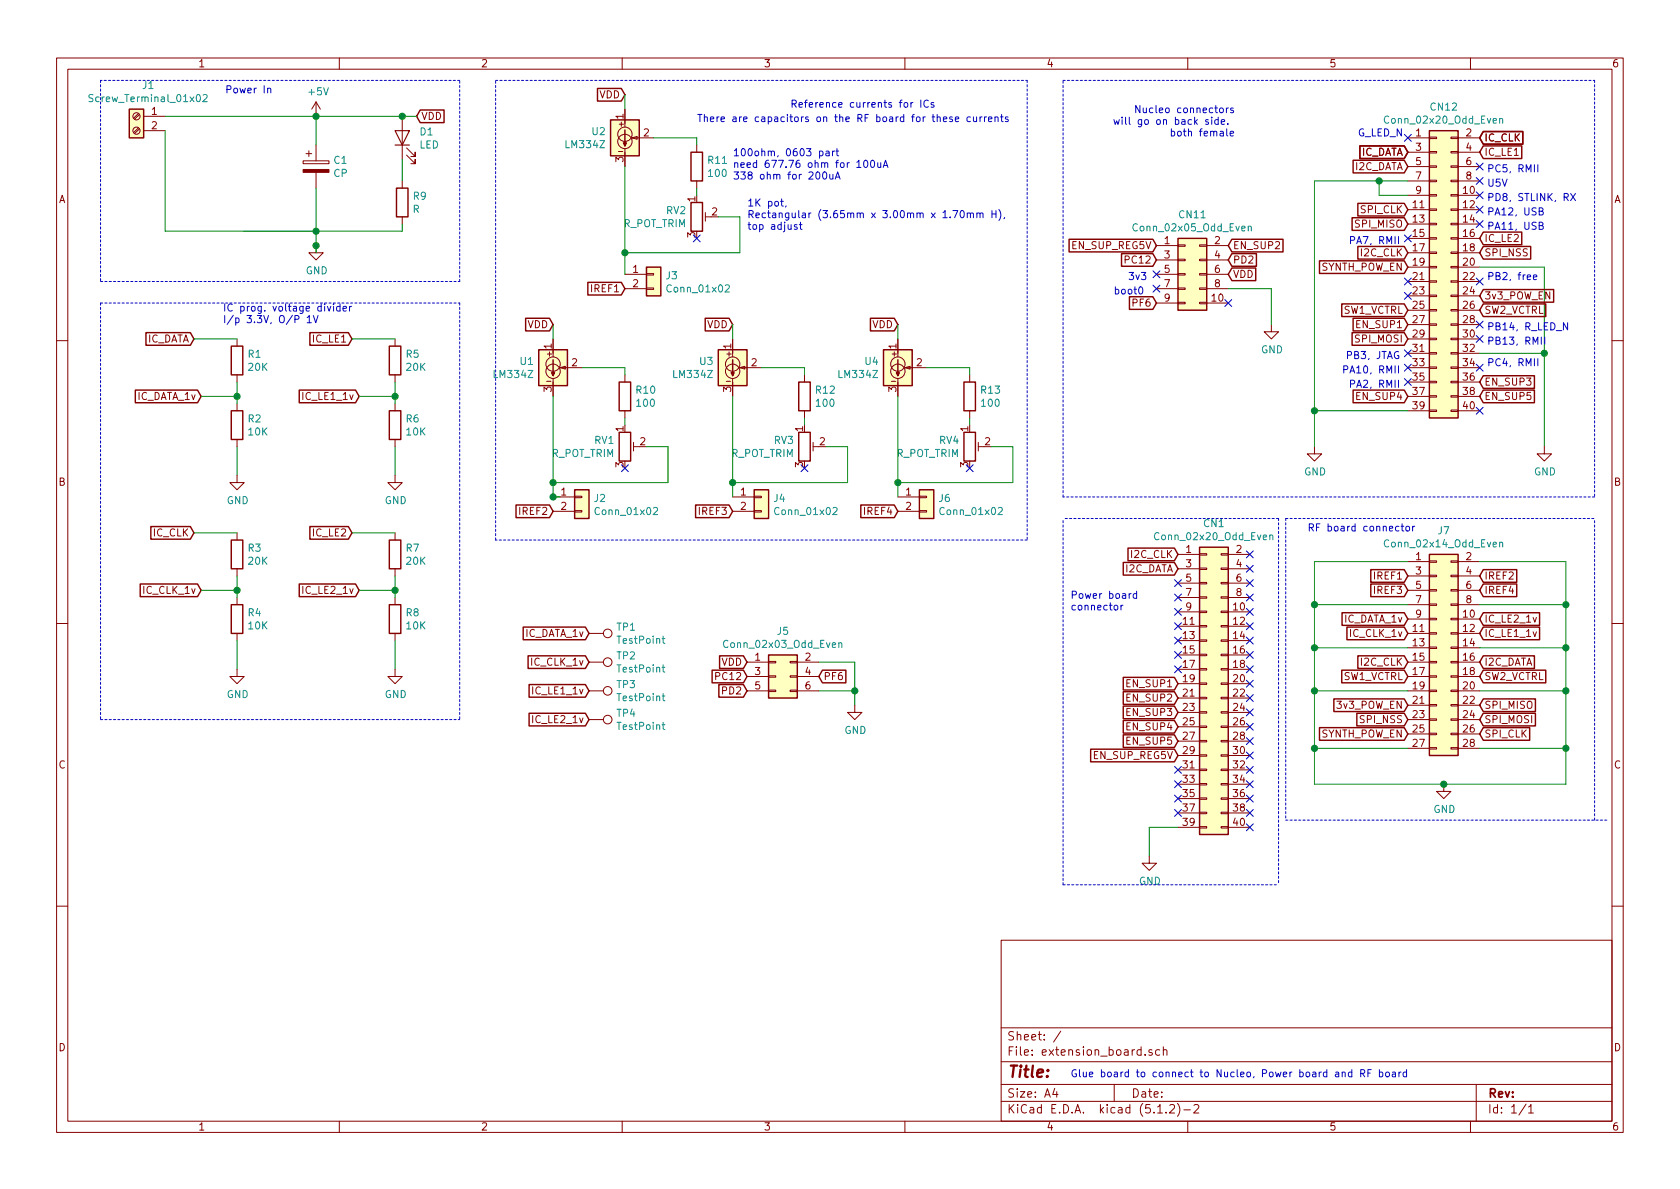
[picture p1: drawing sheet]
EESchema Schematic File Version 4
EELAYER 29 0
EELAYER END
$Descr A4 11693 8268
encoding utf-8
Sheet 1 1
Title ""
Date ""
Rev ""
Comp ""
Comment1 ""
Comment2 ""
Comment3 ""
Comment4 ""
$EndDescr
Text Notes 7450 7500 0    50   ~ 0
Glue board to connect to Nucleo, Power board and RF board
$Comp
L Connector_Generic:Conn_02x20_Odd_Even CN12
U 1 1
P 10000 1850
F 0 "CN12" H 10050 2967 50  0000 C CNN
F 1 "Conn_02x20_Odd_Even" H 10050 2876 50  0000 C CNN
F 2 "" H 10000 1850 50  0001 C CNN
F 3 "~" H 10000 1850 50  0001 C CNN
	1    10000 1850
	1    0    0    -1  
$EndComp
Wire Wire Line
	9800 1350 9600 1350
Wire Wire Line
	9600 1350 9600 1250
$Comp
L power:GND #PWR09
U 1 1
P 8850 2250
F 0 "#PWR09" H 8850 2000 50  0001 C CNN
F 1 "GND" H 8855 2077 50  0000 C CNN
F 2 "" H 8850 2250 50  0001 C CNN
F 3 "" H 8850 2250 50  0001 C CNN
	1    8850 2250
	1    0    0    -1  
$EndComp
Wire Wire Line
	10300 1850 10750 1850
Wire Wire Line
	10750 1850 10750 2450
Wire Wire Line
	10300 2450 10750 2450
Connection ~ 10750 2450
Wire Wire Line
	10750 2450 10750 3100
$Comp
L power:GND #PWR012
U 1 1
P 10750 3100
F 0 "#PWR012" H 10750 2850 50  0001 C CNN
F 1 "GND" H 10755 2927 50  0000 C CNN
F 2 "" H 10750 3100 50  0001 C CNN
F 3 "" H 10750 3100 50  0001 C CNN
	1    10750 3100
	1    0    0    -1  
$EndComp
$Comp
L Connector_Generic:Conn_02x05_Odd_Even CN11
U 1 1
P 8250 1900
F 0 "CN11" H 8300 2317 50  0000 C CNN
F 1 "Conn_02x05_Odd_Even" H 8300 2226 50  0000 C CNN
F 2 "" H 8250 1900 50  0001 C CNN
F 3 "~" H 8250 1900 50  0001 C CNN
	1    8250 1900
	1    0    0    -1  
$EndComp
Wire Wire Line
	8550 2000 8850 2000
$Comp
L power:GND #PWR010
U 1 1
P 9150 3100
F 0 "#PWR010" H 9150 2850 50  0001 C CNN
F 1 "GND" H 9155 2927 50  0000 C CNN
F 2 "" H 9150 3100 50  0001 C CNN
F 3 "" H 9150 3100 50  0001 C CNN
	1    9150 3100
	1    0    0    -1  
$EndComp
Connection ~ 9150 2850
Wire Wire Line
	9150 2850 9150 3100
Wire Wire Line
	9150 1250 9150 2850
Text GLabel 10300 950  2    50   Input ~ 0
IC_CLK
Text GLabel 9800 1050 0    50   Input ~ 0
IC_DATA
Text GLabel 10300 1050 2    50   Input ~ 0
IC_LE1
Text GLabel 10300 1650 2    50   Input ~ 0
IC_LE2
Text GLabel 9800 1450 0    50   Input ~ 0
SPI_CLK
Text GLabel 9800 2350 0    50   Input ~ 0
SPI_MOSI
Text GLabel 9800 1550 0    50   Input ~ 0
SPI_MISO
Text GLabel 10300 1750 2    50   Input ~ 0
SPI_NSS
Text GLabel 9800 1850 0    50   Input ~ 0
SYNTH_POW_EN
Wire Wire Line
	9150 1250 9600 1250
Connection ~ 9600 1250
Wire Wire Line
	9600 1250 9800 1250
Wire Wire Line
	9150 2850 9800 2850
Text GLabel 9800 1750 0    50   Input ~ 0
I2C_CLK
Text GLabel 9800 1150 0    50   Input ~ 0
I2C_DATA
Text GLabel 10300 2050 2    50   Input ~ 0
3v3_POW_EN
Text GLabel 9800 2150 0    50   Input ~ 0
SW1_VCTRL
Text GLabel 10300 2150 2    50   Input ~ 0
SW2_VCTRL
Text GLabel 9800 2250 0    50   Input ~ 0
EN_SUP1
Text GLabel 9800 2750 0    50   Input ~ 0
EN_SUP4
Text GLabel 10300 2650 2    50   Input ~ 0
EN_SUP3
Text GLabel 10300 2750 2    50   Input ~ 0
EN_SUP5
Text GLabel 8550 1700 2    50   Input ~ 0
EN_SUP2
Text GLabel 8050 1700 0    50   Input ~ 0
EN_SUP_REG5V
Text GLabel 8550 1900 2    50   Input ~ 0
VDD
$Comp
L power:+5V #PWR03
U 1 1
P 2200 800
F 0 "#PWR03" H 2200 650 50  0001 C CNN
F 1 "+5V" H 2215 973 50  0000 C CNN
F 2 "" H 2200 800 50  0001 C CNN
F 3 "" H 2200 800 50  0001 C CNN
	1    2200 800 
	1    0    0    -1  
$EndComp
$Comp
L Connector:Screw_Terminal_01x02 J1
U 1 1
P 950 800
F 0 "J1" H 868 1017 50  0000 C CNN
F 1 "Screw_Terminal_01x02" H 868 926 50  0000 C CNN
F 2 "" H 950 800 50  0001 C CNN
F 3 "~" H 950 800 50  0001 C CNN
	1    950  800 
	-1   0    0    -1  
$EndComp
Connection ~ 2200 800 
$Comp
L power:GND #PWR04
U 1 1
P 2200 1700
F 0 "#PWR04" H 2200 1450 50  0001 C CNN
F 1 "GND" H 2205 1527 50  0000 C CNN
F 2 "" H 2200 1700 50  0001 C CNN
F 3 "" H 2200 1700 50  0001 C CNN
	1    2200 1700
	1    0    0    -1  
$EndComp
Wire Wire Line
	2200 1600 2200 1700
$Comp
L Device:CP C1
U 1 1
P 2200 1150
F 0 "C1" H 2318 1196 50  0000 L CNN
F 1 "CP" H 2318 1105 50  0000 L CNN
F 2 "" H 2238 1000 50  0001 C CNN
F 3 "~" H 2200 1150 50  0001 C CNN
	1    2200 1150
	1    0    0    -1  
$EndComp
$Comp
L Device:LED D1
U 1 1
P 2800 950
F 0 "D1" V 2839 833 50  0000 R CNN
F 1 "LED" V 2748 833 50  0000 R CNN
F 2 "" H 2800 950 50  0001 C CNN
F 3 "~" H 2800 950 50  0001 C CNN
	1    2800 950 
	0    -1   -1   0   
$EndComp
$Comp
L Device:R R9
U 1 1
P 2800 1400
F 0 "R9" H 2870 1446 50  0000 L CNN
F 1 "R" H 2870 1355 50  0000 L CNN
F 2 "" V 2730 1400 50  0001 C CNN
F 3 "~" H 2800 1400 50  0001 C CNN
	1    2800 1400
	1    0    0    -1  
$EndComp
Wire Wire Line
	2200 1600 2800 1600
Wire Wire Line
	2800 1600 2800 1550
Wire Wire Line
	2800 1250 2800 1100
Connection ~ 2200 1600
Wire Wire Line
	1150 900  1150 1600
Wire Wire Line
	2200 800  2800 800 
Wire Wire Line
	1150 800  2200 800 
Wire Wire Line
	2200 1300 2200 1600
Wire Wire Line
	2200 1000 2200 800 
Wire Notes Line
	700  1950 3200 1950
Wire Notes Line
	3200 1950 3200 550 
Wire Notes Line
	3200 550  700  550 
Wire Notes Line
	700  550  700  1950
Text Notes 1900 650  2    50   ~ 0
Power In
Connection ~ 2200 1700
Wire Wire Line
	2200 1700 2200 1750
Wire Wire Line
	8850 2000 8850 2250
Text GLabel 2900 800  2    50   Input ~ 0
VDD
Wire Wire Line
	2800 800  2900 800 
Connection ~ 2800 800 
Wire Notes Line
	11100 550  11100 3450
Wire Notes Line
	11100 3450 7400 3450
Wire Notes Line
	7400 3450 7400 550 
Wire Notes Line
	7400 550  11100 550 
Text Notes 8600 950  2    50   ~ 0
Nucleo connectors\nwill go on back side. \nboth female
$Comp
L Connector_Generic:Conn_02x14_Odd_Even J7
U 1 1
P 10000 4500
F 0 "J7" H 10050 5317 50  0000 C CNN
F 1 "Conn_02x14_Odd_Even" H 10050 5226 50  0000 C CNN
F 2 "" H 10000 4500 50  0001 C CNN
F 3 "~" H 10000 4500 50  0001 C CNN
	1    10000 4500
	1    0    0    -1  
$EndComp
Text GLabel 10300 950  2    50   Input ~ 0
IC_CLK
Text GLabel 9800 4400 0    50   Input ~ 0
IC_CLK_1v
Wire Wire Line
	10300 3900 10900 3900
Wire Wire Line
	10900 3900 10900 4200
Wire Wire Line
	10900 5200 10300 5200
Wire Wire Line
	10300 4800 10900 4800
Connection ~ 10900 4800
Wire Wire Line
	10900 4800 10900 5200
Wire Wire Line
	10300 4500 10900 4500
Connection ~ 10900 4500
Wire Wire Line
	10900 4500 10900 4800
Wire Wire Line
	10300 4200 10900 4200
Connection ~ 10900 4200
Wire Wire Line
	10900 4200 10900 4500
Text GLabel 9800 1050 0    50   Input ~ 0
IC_DATA
Text GLabel 9800 4300 0    50   Input ~ 0
IC_DATA_1v
Text GLabel 10300 4300 2    50   Input ~ 0
IC_LE2_1v
Text GLabel 10300 4400 2    50   Input ~ 0
IC_LE1_1v
$Comp
L power:GND #PWR011
U 1 1
P 10050 5450
F 0 "#PWR011" H 10050 5200 50  0001 C CNN
F 1 "GND" H 10055 5277 50  0000 C CNN
F 2 "" H 10050 5450 50  0001 C CNN
F 3 "" H 10050 5450 50  0001 C CNN
	1    10050 5450
	1    0    0    -1  
$EndComp
Wire Wire Line
	10050 5450 10900 5450
Wire Wire Line
	10900 5450 10900 5200
Connection ~ 10900 5200
Text GLabel 9800 4600 0    50   Input ~ 0
I2C_CLK
Text GLabel 10300 4600 2    50   Input ~ 0
I2C_DATA
Text GLabel 9800 4700 0    50   Input ~ 0
SW1_VCTRL
Text GLabel 10300 4700 2    50   Input ~ 0
SW2_VCTRL
Text GLabel 9800 4900 0    50   Input ~ 0
3v3_POW_EN
Text GLabel 10300 5100 2    50   Input ~ 0
SPI_CLK
Text GLabel 10300 5000 2    50   Input ~ 0
SPI_MOSI
Text GLabel 10300 4900 2    50   Input ~ 0
SPI_MISO
Text GLabel 9800 5000 0    50   Input ~ 0
SPI_NSS
Text GLabel 9800 5100 0    50   Input ~ 0
SYNTH_POW_EN
Wire Wire Line
	9150 4200 9150 3900
Connection ~ 9150 4200
Connection ~ 9150 4500
Wire Wire Line
	9150 4500 9150 4200
Wire Wire Line
	9150 4800 9150 4500
Connection ~ 9150 5200
Wire Wire Line
	9150 5200 9150 5450
Connection ~ 9150 4800
Wire Wire Line
	9150 5200 9150 4800
Wire Wire Line
	9150 4800 9800 4800
Wire Wire Line
	9150 5200 9800 5200
Wire Wire Line
	9150 4500 9800 4500
Wire Wire Line
	9150 4200 9800 4200
Wire Wire Line
	9150 3900 9800 3900
Text GLabel 10300 4000 2    50   Input ~ 0
IREF2
Text GLabel 10300 4100 2    50   Input ~ 0
IREF4
Text GLabel 9800 4000 0    50   Input ~ 0
IREF1
Text GLabel 9800 4100 0    50   Input ~ 0
IREF3
Wire Wire Line
	9150 5450 10050 5450
Connection ~ 10050 5450
Text GLabel 1400 2750 0    50   Input ~ 0
IC_DATA_1v
Text GLabel 1350 2350 0    50   Input ~ 0
IC_DATA
$Comp
L Device:R R1
U 1 1
P 1650 2500
F 0 "R1" H 1720 2546 50  0000 L CNN
F 1 "20K" H 1720 2455 50  0000 L CNN
F 2 "" V 1580 2500 50  0001 C CNN
F 3 "~" H 1650 2500 50  0001 C CNN
	1    1650 2500
	1    0    0    -1  
$EndComp
$Comp
L Device:R R2
U 1 1
P 1650 2950
F 0 "R2" H 1720 2996 50  0000 L CNN
F 1 "10K" H 1720 2905 50  0000 L CNN
F 2 "" V 1580 2950 50  0001 C CNN
F 3 "~" H 1650 2950 50  0001 C CNN
	1    1650 2950
	1    0    0    -1  
$EndComp
Wire Wire Line
	1650 2650 1650 2750
Wire Wire Line
	1350 2350 1650 2350
Wire Wire Line
	1650 3100 1650 3300
Wire Wire Line
	1400 2750 1650 2750
Connection ~ 1650 2750
Wire Wire Line
	1650 2750 1650 2800
$Comp
L power:GND #PWR01
U 1 1
P 1650 3300
F 0 "#PWR01" H 1650 3050 50  0001 C CNN
F 1 "GND" H 1655 3127 50  0000 C CNN
F 2 "" H 1650 3300 50  0001 C CNN
F 3 "" H 1650 3300 50  0001 C CNN
	1    1650 3300
	1    0    0    -1  
$EndComp
Text GLabel 1400 4100 0    50   Input ~ 0
IC_CLK_1v
Text GLabel 1350 3700 0    50   Input ~ 0
IC_CLK
$Comp
L Device:R R3
U 1 1
P 1650 3850
F 0 "R3" H 1720 3896 50  0000 L CNN
F 1 "20K" H 1720 3805 50  0000 L CNN
F 2 "" V 1580 3850 50  0001 C CNN
F 3 "~" H 1650 3850 50  0001 C CNN
	1    1650 3850
	1    0    0    -1  
$EndComp
$Comp
L Device:R R4
U 1 1
P 1650 4300
F 0 "R4" H 1720 4346 50  0000 L CNN
F 1 "10K" H 1720 4255 50  0000 L CNN
F 2 "" V 1580 4300 50  0001 C CNN
F 3 "~" H 1650 4300 50  0001 C CNN
	1    1650 4300
	1    0    0    -1  
$EndComp
Wire Wire Line
	1650 4000 1650 4100
Wire Wire Line
	1350 3700 1650 3700
Wire Wire Line
	1650 4450 1650 4650
Wire Wire Line
	1400 4100 1650 4100
Connection ~ 1650 4100
Wire Wire Line
	1650 4100 1650 4150
$Comp
L power:GND #PWR02
U 1 1
P 1650 4650
F 0 "#PWR02" H 1650 4400 50  0001 C CNN
F 1 "GND" H 1655 4477 50  0000 C CNN
F 2 "" H 1650 4650 50  0001 C CNN
F 3 "" H 1650 4650 50  0001 C CNN
	1    1650 4650
	1    0    0    -1  
$EndComp
Text GLabel 2500 4100 0    50   Input ~ 0
IC_LE2_1v
Text GLabel 2450 3700 0    50   Input ~ 0
IC_LE2
$Comp
L Device:R R7
U 1 1
P 2750 3850
F 0 "R7" H 2820 3896 50  0000 L CNN
F 1 "20K" H 2820 3805 50  0000 L CNN
F 2 "" V 2680 3850 50  0001 C CNN
F 3 "~" H 2750 3850 50  0001 C CNN
	1    2750 3850
	1    0    0    -1  
$EndComp
$Comp
L Device:R R8
U 1 1
P 2750 4300
F 0 "R8" H 2820 4346 50  0000 L CNN
F 1 "10K" H 2820 4255 50  0000 L CNN
F 2 "" V 2680 4300 50  0001 C CNN
F 3 "~" H 2750 4300 50  0001 C CNN
	1    2750 4300
	1    0    0    -1  
$EndComp
Wire Wire Line
	2750 4000 2750 4100
Wire Wire Line
	2450 3700 2750 3700
Wire Wire Line
	2750 4450 2750 4650
Wire Wire Line
	2500 4100 2750 4100
Connection ~ 2750 4100
Wire Wire Line
	2750 4100 2750 4150
$Comp
L power:GND #PWR06
U 1 1
P 2750 4650
F 0 "#PWR06" H 2750 4400 50  0001 C CNN
F 1 "GND" H 2755 4477 50  0000 C CNN
F 2 "" H 2750 4650 50  0001 C CNN
F 3 "" H 2750 4650 50  0001 C CNN
	1    2750 4650
	1    0    0    -1  
$EndComp
Text GLabel 2500 2750 0    50   Input ~ 0
IC_LE1_1v
Text GLabel 2450 2350 0    50   Input ~ 0
IC_LE1
$Comp
L Device:R R5
U 1 1
P 2750 2500
F 0 "R5" H 2820 2546 50  0000 L CNN
F 1 "20K" H 2820 2455 50  0000 L CNN
F 2 "" V 2680 2500 50  0001 C CNN
F 3 "~" H 2750 2500 50  0001 C CNN
	1    2750 2500
	1    0    0    -1  
$EndComp
$Comp
L Device:R R6
U 1 1
P 2750 2950
F 0 "R6" H 2820 2996 50  0000 L CNN
F 1 "10K" H 2820 2905 50  0000 L CNN
F 2 "" V 2680 2950 50  0001 C CNN
F 3 "~" H 2750 2950 50  0001 C CNN
	1    2750 2950
	1    0    0    -1  
$EndComp
Wire Wire Line
	2750 2650 2750 2750
Wire Wire Line
	2450 2350 2750 2350
Wire Wire Line
	2750 3100 2750 3300
Wire Wire Line
	2500 2750 2750 2750
Connection ~ 2750 2750
Wire Wire Line
	2750 2750 2750 2800
$Comp
L power:GND #PWR05
U 1 1
P 2750 3300
F 0 "#PWR05" H 2750 3050 50  0001 C CNN
F 1 "GND" H 2755 3127 50  0000 C CNN
F 2 "" H 2750 3300 50  0001 C CNN
F 3 "" H 2750 3300 50  0001 C CNN
	1    2750 3300
	1    0    0    -1  
$EndComp
Wire Notes Line
	11100 5700 11100 3600
Wire Notes Line
	8950 3600 8950 5700
Wire Notes Line
	8950 5700 11200 5700
Text Notes 9100 3700 0    50   ~ 0
RF board connector
Text Notes 1550 2250 0    50   ~ 0
IC prog. voltage divider \nI/p 3.3V, O/P 1V
Wire Notes Line
	700  2100 700  5000
Text GLabel 4350 650  0    50   Input ~ 0
VDD
$Comp
L Reference_Current:LM334Z U2
U 1 1
P 4350 950
F 0 "U2" H 4220 996 50  0000 R CNN
F 1 "LM334Z" H 4220 905 50  0000 R CNN
F 2 "Package_TO_SOT_THT:TO-92_Inline" H 4375 775 50  0001 L CIN
F 3 "http://www.ti.com/lit/ds/symlink/lm134.pdf" H 4350 950 50  0001 C CIN
	1    4350 950 
	1    0    0    -1  
$EndComp
$Comp
L Device:R R11
U 1 1
P 4850 1150
F 0 "R11" H 4920 1196 50  0000 L CNN
F 1 "100" H 4920 1105 50  0000 L CNN
F 2 "Resistor_SMD:R_0603_1608Metric_Pad1.05x0.95mm_HandSolder" V 4780 1150 50  0001 C CNN
F 3 "~" H 4850 1150 50  0001 C CNN
	1    4850 1150
	1    0    0    -1  
$EndComp
$Comp
L Device:R_POT_TRIM RV2
U 1 1
P 4850 1500
F 0 "RV2" H 4780 1546 50  0000 R CNN
F 1 "R_POT_TRIM" H 4780 1455 50  0000 R CNN
F 2 "" H 4850 1500 50  0001 C CNN
F 3 "~" H 4850 1500 50  0001 C CNN
	1    4850 1500
	1    0    0    -1  
$EndComp
Text Notes 5100 1250 0    50   ~ 0
100ohm, 0603 part\nneed 677.76 ohm for 100uA\n338 ohm for 200uA
Wire Wire Line
	4550 950  4850 950 
Wire Wire Line
	4850 950  4850 1000
Wire Wire Line
	5000 1500 5150 1500
Wire Wire Line
	5150 1500 5150 1750
Wire Wire Line
	5150 1750 4350 1750
Text GLabel 4350 2000 0    50   Input ~ 0
IREF1
Text Notes 5200 1600 0    50   ~ 0
1K pot, \nRectangular (3.65mm x 3.00mm x 1.70mm H), \ntop adjust\n
NoConn ~ 4850 1650
$Comp
L Connector_Generic:Conn_02x20_Odd_Even CN1
U 1 1
P 8400 4750
F 0 "CN1" H 8450 5867 50  0000 C CNN
F 1 "Conn_02x20_Odd_Even" H 8450 5776 50  0000 C CNN
F 2 "" H 8400 4750 50  0001 C CNN
F 3 "~" H 8400 4750 50  0001 C CNN
	1    8400 4750
	1    0    0    -1  
$EndComp
Text GLabel 8200 3950 0    50   Input ~ 0
I2C_DATA
Text GLabel 8200 3850 0    50   Input ~ 0
I2C_CLK
NoConn ~ 8200 4050
NoConn ~ 8200 4150
NoConn ~ 8200 4250
NoConn ~ 8200 4350
NoConn ~ 8200 4450
NoConn ~ 8200 4550
NoConn ~ 8200 4650
Text GLabel 8200 4750 0    50   Input ~ 0
EN_SUP1
Text GLabel 8200 4850 0    50   Input ~ 0
EN_SUP2
Text GLabel 8200 4950 0    50   Input ~ 0
EN_SUP3
Text GLabel 8200 5050 0    50   Input ~ 0
EN_SUP4
Text GLabel 8200 5150 0    50   Input ~ 0
EN_SUP5
Text GLabel 8200 5250 0    50   Input ~ 0
EN_SUP_REG5V
NoConn ~ 8200 5350
NoConn ~ 8200 5450
NoConn ~ 8200 5550
NoConn ~ 8200 5650
Wire Wire Line
	8000 5750 8000 5950
Wire Wire Line
	8000 5750 8200 5750
$Comp
L power:GND #PWR08
U 1 1
P 8000 5950
F 0 "#PWR08" H 8000 5700 50  0001 C CNN
F 1 "GND" H 8005 5777 50  0000 C CNN
F 2 "" H 8000 5950 50  0001 C CNN
F 3 "" H 8000 5950 50  0001 C CNN
	1    8000 5950
	1    0    0    -1  
$EndComp
NoConn ~ 8700 3850
NoConn ~ 8700 3950
NoConn ~ 8700 4050
NoConn ~ 8700 4150
NoConn ~ 8700 4250
NoConn ~ 8700 4350
NoConn ~ 8700 4450
NoConn ~ 8700 4550
NoConn ~ 8700 4650
NoConn ~ 8700 4750
NoConn ~ 8700 4850
NoConn ~ 8700 4950
NoConn ~ 8700 5050
NoConn ~ 8700 5150
NoConn ~ 8700 5250
NoConn ~ 8700 5350
NoConn ~ 8700 5450
NoConn ~ 8700 5550
NoConn ~ 8700 5650
NoConn ~ 8700 5750
Connection ~ 4350 1750
Wire Wire Line
	4850 1300 4850 1350
Wire Wire Line
	4350 1150 4350 1750
Wire Wire Line
	4350 750  4350 650 
Wire Notes Line
	8900 3600 8900 6150
Wire Notes Line
	7400 6150 7400 3600
Text Notes 7450 4250 0    50   ~ 0
Power board \nconnector
Wire Notes Line
	8900 3600 7400 3600
Wire Notes Line
	8950 3600 11100 3600
Wire Notes Line
	7400 6150 8900 6150
Text GLabel 3850 2250 0    50   Input ~ 0
VDD
$Comp
L Reference_Current:LM334Z U1
U 1 1
P 3850 2550
F 0 "U1" H 3720 2596 50  0000 R CNN
F 1 "LM334Z" H 3720 2505 50  0000 R CNN
F 2 "Package_TO_SOT_THT:TO-92_Inline" H 3875 2375 50  0001 L CIN
F 3 "http://www.ti.com/lit/ds/symlink/lm134.pdf" H 3850 2550 50  0001 C CIN
	1    3850 2550
	1    0    0    -1  
$EndComp
$Comp
L Device:R R10
U 1 1
P 4350 2750
F 0 "R10" H 4420 2796 50  0000 L CNN
F 1 "100" H 4420 2705 50  0000 L CNN
F 2 "Resistor_SMD:R_0603_1608Metric_Pad1.05x0.95mm_HandSolder" V 4280 2750 50  0001 C CNN
F 3 "~" H 4350 2750 50  0001 C CNN
	1    4350 2750
	1    0    0    -1  
$EndComp
$Comp
L Device:R_POT_TRIM RV1
U 1 1
P 4350 3100
F 0 "RV1" H 4280 3146 50  0000 R CNN
F 1 "R_POT_TRIM" H 4280 3055 50  0000 R CNN
F 2 "" H 4350 3100 50  0001 C CNN
F 3 "~" H 4350 3100 50  0001 C CNN
	1    4350 3100
	1    0    0    -1  
$EndComp
Wire Wire Line
	4050 2550 4350 2550
Wire Wire Line
	4350 2550 4350 2600
Wire Wire Line
	4500 3100 4650 3100
Wire Wire Line
	4650 3100 4650 3350
Wire Wire Line
	4650 3350 3850 3350
Text GLabel 3850 3550 0    50   Input ~ 0
IREF2
NoConn ~ 4350 3250
Connection ~ 3850 3350
Wire Wire Line
	4350 2900 4350 2950
Wire Wire Line
	3850 3350 3850 3450
Wire Wire Line
	3850 2750 3850 3350
Wire Wire Line
	3850 2350 3850 2250
Text GLabel 5100 2250 0    50   Input ~ 0
VDD
$Comp
L Reference_Current:LM334Z U3
U 1 1
P 5100 2550
F 0 "U3" H 4970 2596 50  0000 R CNN
F 1 "LM334Z" H 4970 2505 50  0000 R CNN
F 2 "Package_TO_SOT_THT:TO-92_Inline" H 5125 2375 50  0001 L CIN
F 3 "http://www.ti.com/lit/ds/symlink/lm134.pdf" H 5100 2550 50  0001 C CIN
	1    5100 2550
	1    0    0    -1  
$EndComp
$Comp
L Device:R R12
U 1 1
P 5600 2750
F 0 "R12" H 5670 2796 50  0000 L CNN
F 1 "100" H 5670 2705 50  0000 L CNN
F 2 "Resistor_SMD:R_0603_1608Metric_Pad1.05x0.95mm_HandSolder" V 5530 2750 50  0001 C CNN
F 3 "~" H 5600 2750 50  0001 C CNN
	1    5600 2750
	1    0    0    -1  
$EndComp
$Comp
L Device:R_POT_TRIM RV3
U 1 1
P 5600 3100
F 0 "RV3" H 5530 3146 50  0000 R CNN
F 1 "R_POT_TRIM" H 5530 3055 50  0000 R CNN
F 2 "" H 5600 3100 50  0001 C CNN
F 3 "~" H 5600 3100 50  0001 C CNN
	1    5600 3100
	1    0    0    -1  
$EndComp
Wire Wire Line
	5300 2550 5600 2550
Wire Wire Line
	5600 2550 5600 2600
Wire Wire Line
	5750 3100 5900 3100
Wire Wire Line
	5900 3100 5900 3350
Wire Wire Line
	5900 3350 5100 3350
Text GLabel 5100 3550 0    50   Input ~ 0
IREF3
NoConn ~ 5600 3250
Connection ~ 5100 3350
Wire Wire Line
	5600 2900 5600 2950
Wire Wire Line
	5100 3350 5100 3450
Wire Wire Line
	5100 2750 5100 3350
Wire Wire Line
	5100 2350 5100 2250
Text GLabel 6250 2250 0    50   Input ~ 0
VDD
$Comp
L Reference_Current:LM334Z U4
U 1 1
P 6250 2550
F 0 "U4" H 6120 2596 50  0000 R CNN
F 1 "LM334Z" H 6120 2505 50  0000 R CNN
F 2 "Package_TO_SOT_THT:TO-92_Inline" H 6275 2375 50  0001 L CIN
F 3 "http://www.ti.com/lit/ds/symlink/lm134.pdf" H 6250 2550 50  0001 C CIN
	1    6250 2550
	1    0    0    -1  
$EndComp
$Comp
L Device:R R13
U 1 1
P 6750 2750
F 0 "R13" H 6820 2796 50  0000 L CNN
F 1 "100" H 6820 2705 50  0000 L CNN
F 2 "Resistor_SMD:R_0603_1608Metric_Pad1.05x0.95mm_HandSolder" V 6680 2750 50  0001 C CNN
F 3 "~" H 6750 2750 50  0001 C CNN
	1    6750 2750
	1    0    0    -1  
$EndComp
$Comp
L Device:R_POT_TRIM RV4
U 1 1
P 6750 3100
F 0 "RV4" H 6680 3146 50  0000 R CNN
F 1 "R_POT_TRIM" H 6680 3055 50  0000 R CNN
F 2 "" H 6750 3100 50  0001 C CNN
F 3 "~" H 6750 3100 50  0001 C CNN
	1    6750 3100
	1    0    0    -1  
$EndComp
Wire Wire Line
	6450 2550 6750 2550
Wire Wire Line
	6750 2550 6750 2600
Wire Wire Line
	6900 3100 7050 3100
Wire Wire Line
	7050 3100 7050 3350
Wire Wire Line
	7050 3350 6250 3350
Text GLabel 6250 3550 0    50   Input ~ 0
IREF4
NoConn ~ 6750 3250
Connection ~ 6250 3350
Wire Wire Line
	6750 2900 6750 2950
Wire Wire Line
	6250 3350 6250 3450
Wire Wire Line
	6250 2750 6250 3350
Wire Wire Line
	6250 2350 6250 2250
NoConn ~ 10300 1150
Text Notes 10350 1200 0    50   ~ 0
PC5, RMII
NoConn ~ 10300 1250
Text Notes 10350 1300 0    50   ~ 0
U5V
NoConn ~ 10300 1350
Text Notes 10350 1400 0    50   ~ 0
PD8, STLINK, RX
NoConn ~ 10300 1450
Text Notes 10350 1500 0    50   ~ 0
PA12, USB
NoConn ~ 10300 1550
Text Notes 10350 1600 0    50   ~ 0
PA11, USB
NoConn ~ 10300 1950
Text Notes 10350 1950 0    50   ~ 0
PB2, free
NoConn ~ 10300 2250
Text Notes 10350 2300 0    50   ~ 0
PB14, R_LED_N
Text Notes 9450 950  0    50   ~ 0
G_LED_N
NoConn ~ 9800 950 
Text Notes 10350 2400 0    50   ~ 0
PB13, RMII
NoConn ~ 10300 2350
NoConn ~ 10300 2550
NoConn ~ 10300 2850
NoConn ~ 9800 2650
NoConn ~ 9800 2550
NoConn ~ 9800 2450
NoConn ~ 9800 2050
NoConn ~ 9800 1950
NoConn ~ 9800 1650
NoConn ~ 8050 1900
NoConn ~ 8050 2000
NoConn ~ 8550 2100
Text Notes 10350 2550 0    50   ~ 0
PC4, RMII
Text Notes 9750 2700 2    50   ~ 0
PA2, RMII
Text Notes 9750 2600 2    50   ~ 0
PA10, RMII
Text Notes 9750 2500 2    50   ~ 0
PB3, JTAG
Text Notes 9750 1700 2    50   ~ 0
PA7, RMII
Text GLabel 8050 1800 0    50   Input ~ 0
PC12
Text GLabel 8550 1800 2    50   Input ~ 0
PD2
Text Notes 7850 1950 0    50   ~ 0
3v3
Text Notes 7750 2050 0    50   ~ 0
boot0
Text GLabel 8050 2100 0    50   Input ~ 0
PF6
Wire Notes Line
	7150 550  7150 3750
Wire Notes Line
	7150 3750 3450 3750
Wire Notes Line
	3450 3750 3450 550 
Wire Notes Line
	3450 550  7150 550 
Wire Wire Line
	1700 1600 2200 1600
Wire Wire Line
	1150 1600 2200 1600
Wire Notes Line
	3200 2100 3200 5000
Wire Notes Line
	700  2100 3200 2100
Wire Notes Line
	700  5000 3200 5000
Text Notes 5500 750  0    50   ~ 0
Reference currents for ICs
$Comp
L Connector:TestPoint TP1
U 1 1
P 4100 4400
F 0 "TP1" V 4054 4588 50  0000 L CNN
F 1 "TestPoint" V 4145 4588 50  0000 L CNN
F 2 "" H 4300 4400 50  0001 C CNN
F 3 "~" H 4300 4400 50  0001 C CNN
	1    4100 4400
	0    1    1    0   
$EndComp
Text GLabel 4100 4400 0    50   Input ~ 0
IC_DATA_1v
Text GLabel 4100 4600 0    50   Input ~ 0
IC_CLK_1v
Text GLabel 4100 4800 0    50   Input ~ 0
IC_LE1_1v
Text GLabel 4100 5000 0    50   Input ~ 0
IC_LE2_1v
$Comp
L Connector:TestPoint TP2
U 1 1
P 4100 4600
F 0 "TP2" V 4054 4788 50  0000 L CNN
F 1 "TestPoint" V 4145 4788 50  0000 L CNN
F 2 "" H 4300 4600 50  0001 C CNN
F 3 "~" H 4300 4600 50  0001 C CNN
	1    4100 4600
	0    1    1    0   
$EndComp
$Comp
L Connector:TestPoint TP3
U 1 1
P 4100 4800
F 0 "TP3" V 4054 4988 50  0000 L CNN
F 1 "TestPoint" V 4145 4988 50  0000 L CNN
F 2 "" H 4300 4800 50  0001 C CNN
F 3 "~" H 4300 4800 50  0001 C CNN
	1    4100 4800
	0    1    1    0   
$EndComp
$Comp
L Connector:TestPoint TP4
U 1 1
P 4100 5000
F 0 "TP4" V 4054 5188 50  0000 L CNN
F 1 "TestPoint" V 4145 5188 50  0000 L CNN
F 2 "" H 4300 5000 50  0001 C CNN
F 3 "~" H 4300 5000 50  0001 C CNN
	1    4100 5000
	0    1    1    0   
$EndComp
$Comp
L Connector_Generic:Conn_01x02 J3
U 1 1
P 4550 1900
F 0 "J3" H 4630 1892 50  0000 L CNN
F 1 "Conn_01x02" H 4630 1801 50  0000 L CNN
F 2 "" H 4550 1900 50  0001 C CNN
F 3 "~" H 4550 1900 50  0001 C CNN
	1    4550 1900
	1    0    0    -1  
$EndComp
Wire Wire Line
	4350 1750 4350 1900
$Comp
L Connector_Generic:Conn_01x02 J2
U 1 1
P 4050 3450
F 0 "J2" H 4130 3442 50  0000 L CNN
F 1 "Conn_01x02" H 4130 3351 50  0000 L CNN
F 2 "" H 4050 3450 50  0001 C CNN
F 3 "~" H 4050 3450 50  0001 C CNN
	1    4050 3450
	1    0    0    -1  
$EndComp
$Comp
L Connector_Generic:Conn_01x02 J4
U 1 1
P 5300 3450
F 0 "J4" H 5380 3442 50  0000 L CNN
F 1 "Conn_01x02" H 5380 3351 50  0000 L CNN
F 2 "" H 5300 3450 50  0001 C CNN
F 3 "~" H 5300 3450 50  0001 C CNN
	1    5300 3450
	1    0    0    -1  
$EndComp
$Comp
L Connector_Generic:Conn_01x02 J6
U 1 1
P 6450 3450
F 0 "J6" H 6530 3442 50  0000 L CNN
F 1 "Conn_01x02" H 6530 3351 50  0000 L CNN
F 2 "" H 6450 3450 50  0001 C CNN
F 3 "~" H 6450 3450 50  0001 C CNN
	1    6450 3450
	1    0    0    -1  
$EndComp
Wire Wire Line
	3850 3450 3900 3450
Connection ~ 3850 3450
$Comp
L Connector_Generic:Conn_02x03_Odd_Even J5
U 1 1
P 5400 4700
F 0 "J5" H 5450 5017 50  0000 C CNN
F 1 "Conn_02x03_Odd_Even" H 5450 4926 50  0000 C CNN
F 2 "" H 5400 4700 50  0001 C CNN
F 3 "~" H 5400 4700 50  0001 C CNN
	1    5400 4700
	1    0    0    -1  
$EndComp
Text GLabel 5200 4700 0    50   Input ~ 0
PC12
Text GLabel 5200 4800 0    50   Input ~ 0
PD2
Text GLabel 5700 4700 2    50   Input ~ 0
PF6
Text GLabel 5200 4600 0    50   Input ~ 0
VDD
Wire Wire Line
	5950 4800 5950 4900
$Comp
L power:GND #PWR07
U 1 1
P 5950 4900
F 0 "#PWR07" H 5950 4650 50  0001 C CNN
F 1 "GND" H 5955 4727 50  0000 C CNN
F 2 "" H 5950 4900 50  0001 C CNN
F 3 "" H 5950 4900 50  0001 C CNN
	1    5950 4900
	1    0    0    -1  
$EndComp
Wire Wire Line
	5700 4600 5950 4600
Wire Wire Line
	5950 4600 5950 4800
Connection ~ 5950 4800
Wire Wire Line
	5700 4800 5950 4800
Text Notes 4850 850  0    50   ~ 0
There are capacitors on the RF board for these currents
$EndSCHEMATC
